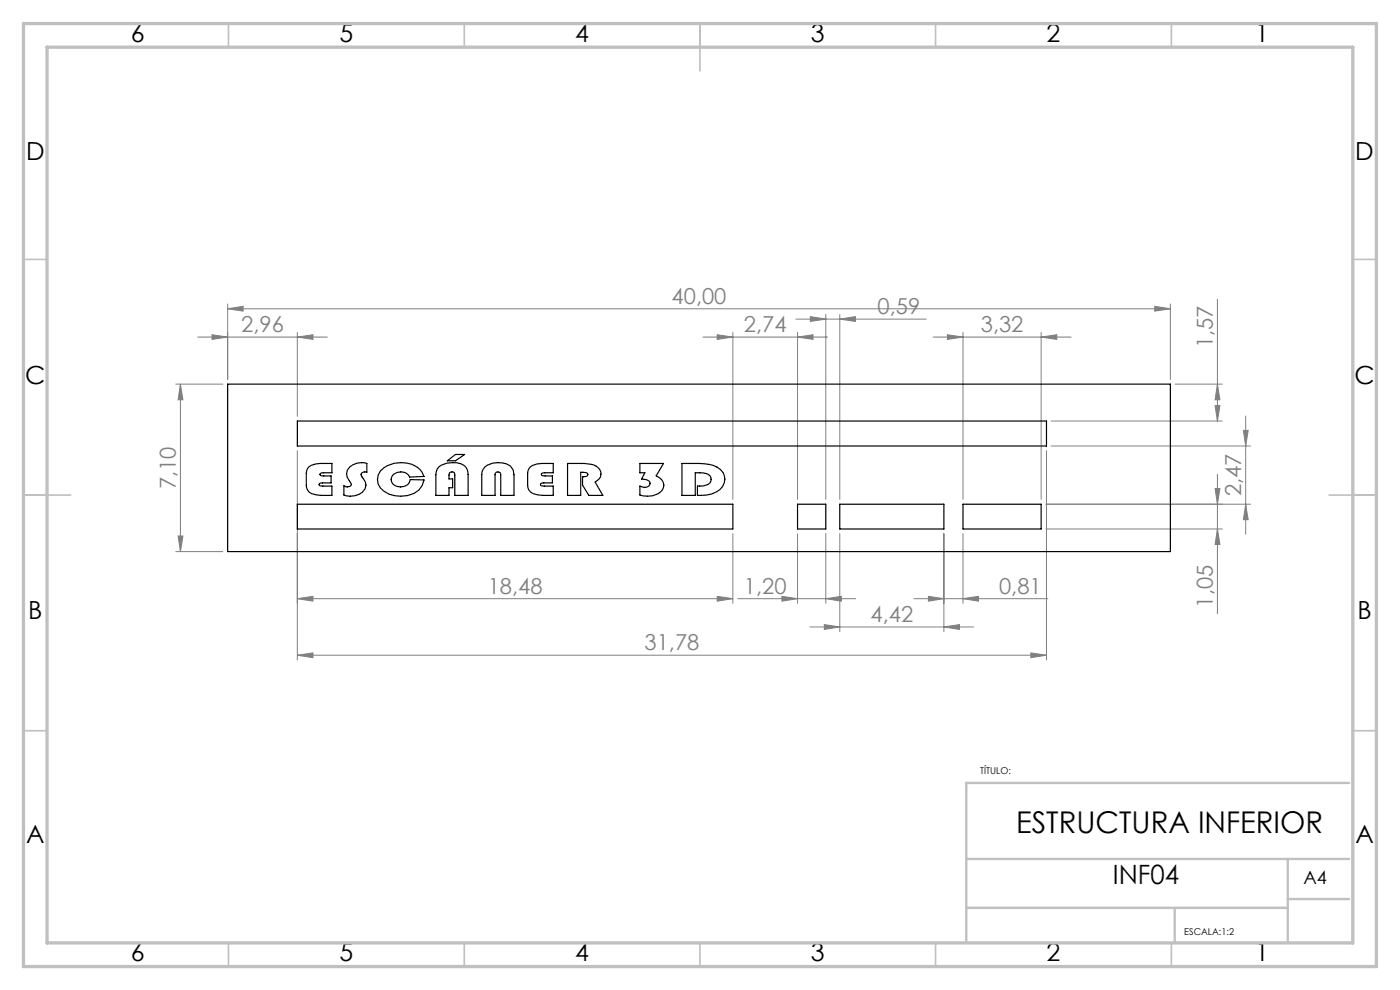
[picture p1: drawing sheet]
<svg xmlns="http://www.w3.org/2000/svg" width="297mm" height="210mm" viewBox="0 0 297 210" stroke-linecap="round" stroke-linejoin="round" font-family="sans-serif">
<g fill="none" stroke="#808080" stroke-width=".21">
<path d="M41.9 71.5h27.5M45 71l3.3 .5-3.3 .5zM48.3 65.5l3.3-.5v1zM48.3 64.5v16M48.3 65.5h200M63.1 71.5l3.3-.5v1zM63.1 70.5v17.8M149.1 71.5h26.4M152.2 71l3.3 .5-3.3 .5zM155.5 70.5v35.4M168.8 67.7h27.7M169.2 71.5l3.3-.5v1z"/>
<path d="M169.2 70.5v35.4M171.9 67.2l3.3 .5-3.3 .5zM175.2 66.7v39.2M178.2 67.7l3.3-.5v1zM178.2 66.7v39.2M197.9 71.5h29.3M201 71l3.3 .5-3.3 .5zM204.3 70.5v35.4M220.9 71.5l3.3-.5v1zM220.9 70.5v35.4M245 65l3.3 .5-3.3 .5zM248.3 64.5v16"/>
<path d="M258.3 63.5v25.8M37.3 81.5h10M38.3 81.5l.5 3.3h-1zM38.3 81.5v35.5M63.1 95.6v44.4M222 95.6v44.4M223 94.6h42.3M223 89.3h36.3M249.3 81.5h10M257.8 86h1l-.5 3.3zM258.3 81.5l.5 3.3h-1zM263.8 91.3h1l-.5 3.3z"/>
<path d="M264.3 88.3v25M37.3 117h10M37.8 113.7h1l-.5 3.3zM155.5 113.2v14.8M169.2 113.2v14.8M175.2 113.2v14.8M178.2 113.2v20.8M200.2 113.2v20.8M204.3 113.2v14.8M221.9 107h43.4M221.9 112.2h37.4M257.8 103.6h1l-.5 3.4z"/>
<path d="M258.3 112.2l.5 3.3h-1zM258.3 100.6v29.6M264.3 107l.5 3.2h-1zM63.1 139l3.3-.5v1zM63.1 127l3.3-.5v1zM63.1 139h158.9M63.1 127h92.4M152.2 126.5l3.3 .5-3.3 .5zM156.5 127h25M165.9 126.5l3.3 .5-3.3 .5zM171.8 133h34.8M174.9 132.5l3.3 .5-3.3 .5z"/>
<path d="M175.2 127l3.3-.5v1zM193.9 127h28.4M197 126.5l3.2 .5-3.2 .5zM200.2 133l3.4-.5v1zM204.3 127l3.3-.5v1zM218.7 138.5l3.3 .5-3.3 .5z"/>
</g>
<path d="M205 166.1v34h81.2M205 182.2h81.2" fill="none" stroke="#c0c0c0" stroke-width=".21"/>
<g fill="none" stroke="#c0c0c0" stroke-width=".35">
<path d="M48.5 5v5M98.5 5v5M148.5 5v10M198.5 5v5M248.5 5v5M5 55h5M287 55h5M5 105h10M282 105h10M5 155h5M287 155h5M48.5 200v5"/>
<path d="M98.5 200v5M148.5 200v5M198.5 200v5M248.5 200v5"/>
</g>
<path d="M286.2 166.1h-81.2v33.9M205 192.6h68.2M205 182.2h81.2M249.2 192.6v7.4M273.2 182.2v17.8M273.2 190.7h13" fill="none" stroke="#c0c0c0" stroke-width=".5"/>
<path d="M5 5h287v200h-287zM10 10h277v190h-277z" fill="none" stroke="#c0c0c0" stroke-width=".7"/>
<g fill="#808080">
<path d="M63.1 71.5l3.3-.5v1zM45 71l3.3 .5-3.3 .5zM218.7 138.5l3.3 .5-3.3 .5zM63.1 139l3.3-.5v1zM152.2 126.5l3.3 .5-3.3 .5zM63.1 127l3.3-.5v1zM175.2 127l3.3-.5v1zM165.9 126.5l3.3 .5-3.3 .5z"/>
<path d="M48.3 65.5l3.3-.5v1zM245 65l3.3 .5-3.3 .5zM152.2 71l3.3 .5-3.3 .5zM169.2 71.5l3.3-.5v1zM171.9 67.2l3.3 .5-3.3 .5zM178.2 67.7l3.3-.5v1zM174.9 132.5l3.3 .5-3.3 .5zM200.2 133l3.4-.5v1zM201 71l3.3 .5-3.3 .5zM220.9 71.5l3.3-.5v1zM197 126.5l3.2 .5-3.2 .5zM204.3 127l3.3-.5v1z"/>
<path d="M37.8 113.7h1l-.5 3.3zM38.3 81.5l.5 3.3h-1zM264.3 107l.5 3.2h-1zM263.8 91.3h1l-.5 3.3zM257.8 86h1l-.5 3.3zM258.3 81.5l.5 3.3h-1z"/>
<path d="M257.8 103.6h1l-.5 3.4zM258.3 112.2l.5 3.3h-1z"/>
</g>
<g fill="none" stroke="#000" stroke-width=".25">
<path d="M48.3 81.5h200v35.5h-200zM63.1 89.3h158.9v5.3h-158.9zM65.5 99l1.5-.6 3.4-.1v2h-2.2l-.3 .3 .3 .3 2 .1v1.4l-2.3 .1a.3 .3 0 0 0-.2 .3 .3 .3 0 0 0 .3 .3h2.4v2a7.4 7.4 0 0 1-4.8-.7l-.3-.4a7.2 7.2 0 0 1-.2-4.1zM74.2 99.1a3.8 3.8 0 0 1 3.6-.8v1.9a.76 .76 0 0 0-1.1 .2 .76 .76 0 0 0 .3 1.1 2.01 2.01 0 0 1-.8 3.3 4.2 4.2 0 0 1-3.2 .2v-2a1.12 1.12 0 0 0 1.5-.1l-.1-.5a2.32 2.32 0 0 1-.2-3.3zM80.7 99.9a6 6 0 0 1 8.8 .2l.5 1-3.1 .1a2.22 2.22 0 0 0-3.8-.1 1.65 1.65 0 0 0 1.9 2.2 1.8 1.8 0 0 0 2-1.6l3 .1a4 4 0 0 1-3.5 3.3 5.4 5.4 0 0 1-6.3-2.4l-.1-1 .1-.9zM93.1 99a5.2 5.2 0 0 1 5.5-.2l.6 1.2 .1 5.1h-2.8v-4.3a.62 .62 0 0 0-.6-.7 .62 .62 0 0 0-.7 .7v.8h.8v1.9h-.8v1.6h-2.7v-4.4l.2-1.2zM94.9 97.7l1.7-1.3h2l-2 1.3zM102.9 99a4.9 4.9 0 0 1 5.4-.2l.6 .9 .1 1v4.4h-2.8v-4.4a.6 .6 0 0 0-.6-.6 .6 .6 0 0 0-.6 .6v4.4h-2.8l.1-5.1zM112.5 99l1.4-.6 3.5-.1v2h-2.3l-.2 .2v.2l.3 .2 2 .1v1.4l-2.3 .1a.3 .3 0 0 0-.2 .3 .3 .3 0 0 0 .3 .3h2.4v2a7.4 7.4 0 0 1-4.8-.7l-.4-.4a7.2 7.2 0 0 1-.2-4.1zM120.4 98.3h3.6a3.6 3.6 0 0 1 3.3 1.4 1.82 1.82 0 0 1-1 2.6l1.6 2.8h-3l-1.3-2.2v-1.8l.9-.1 .2-.5a1.57 1.57 0 0 0-1.5-.3v4.9h-2.8zM135.7 98.3h5.1l-1.6 2.6a1.99 1.99 0 0 1 1.5 1.5 1.99 1.99 0 0 1-.6 2 4.6 4.6 0 0 1-4.4 .6v-1.9a1.32 1.32 0 0 0 2.2-.6 1.05 1.05 0 0 0-1.2-.8l-.6-.1 .7-1.3h-1.1zM144.7 98.3a15.6 15.6 0 0 1 7.4 .8 2.86 2.86 0 0 1 1.7 2.6 2.86 2.86 0 0 1-1.8 2.6 7.5 7.5 0 0 1-4 .8v-2a2.54 2.54 0 0 0 2.8-1 1.42 1.42 0 0 0-1.6-1.8h-1.7v4.8h-2.8z"/>
<path d="M63.1 107h92.4v5.2h-92.4zM169.2 107h6v5.2h-6zM178.2 107h22v5.2h-22zM204.3 107h16.6v5.2h-16.6z"/>
</g>
<text font-size="6.3" x="215.6" y="176.6">ESTRUCTURA INFERIOR</text>
<text font-size="5.6" x="236.1" y="187.5">INF04</text>
<g font-size="5.3">
<text x="27.8" y="8.9">6</text>
<text x="72" y="8.9">5</text>
<text x="122" y="8.9">4</text>
<text x="172" y="8.9">3</text>
<text x="222" y="8.9">2</text>
<text x="266.3" y="8.9">1</text>
<text x="5.5" y="33.9">D</text>
<text x="287.5" y="33.9">D</text>
<text x="5.3" y="81.4">C</text>
<text x="287.3" y="81.4">C</text>
<text x="6" y="131.4">B</text>
<text x="288" y="131.4">B</text>
<text x="5.5" y="178.9">A</text>
<text x="287.5" y="178.9">A</text>
<text x="27.8" y="203.9">6</text>
<text x="72" y="203.9">5</text>
<text x="122" y="203.9">4</text>
<text x="172" y="203.9">3</text>
<text x="222" y="203.9">2</text>
<text x="266.3" y="203.9">1</text>
</g>
<g font-size="4.7" fill="#808080">
<text x="142.5" y="64.5">40,00</text>
<text x="51.2" y="70.5">2,96</text>
<text x="157.8" y="70.5">2,74</text>
<text x="186.2" y="66.7">0,59</text>
<text x="208.1" y="70.5">3,32</text>
<text x="257.3" y="73.8" transform="rotate(-90 257.3 73.8)">1,57</text>
<text x="37.3" y="103.8" transform="rotate(-90 37.3 103.8)">7,10</text>
<text x="263.3" y="105.3" transform="rotate(-90 263.3 105.3)">2,47</text>
<text x="103.5" y="126">18,48</text>
<text x="157.8" y="126">1,20</text>
<text x="211.9" y="126">0,81</text>
<text x="184.7" y="132">4,42</text>
<text x="257.3" y="128.9" transform="rotate(-90 257.3 128.9)">1,05</text>
<text x="136.7" y="138">31,78</text>
</g>
<text font-size="3.9" x="276.5" y="187.5">A4</text>
<g font-size="2">
<text x="208" y="164.2">TÍTULO:</text>
<text x="251.2" y="198.3">ESCALA:1:2</text>
</g>
</svg>
